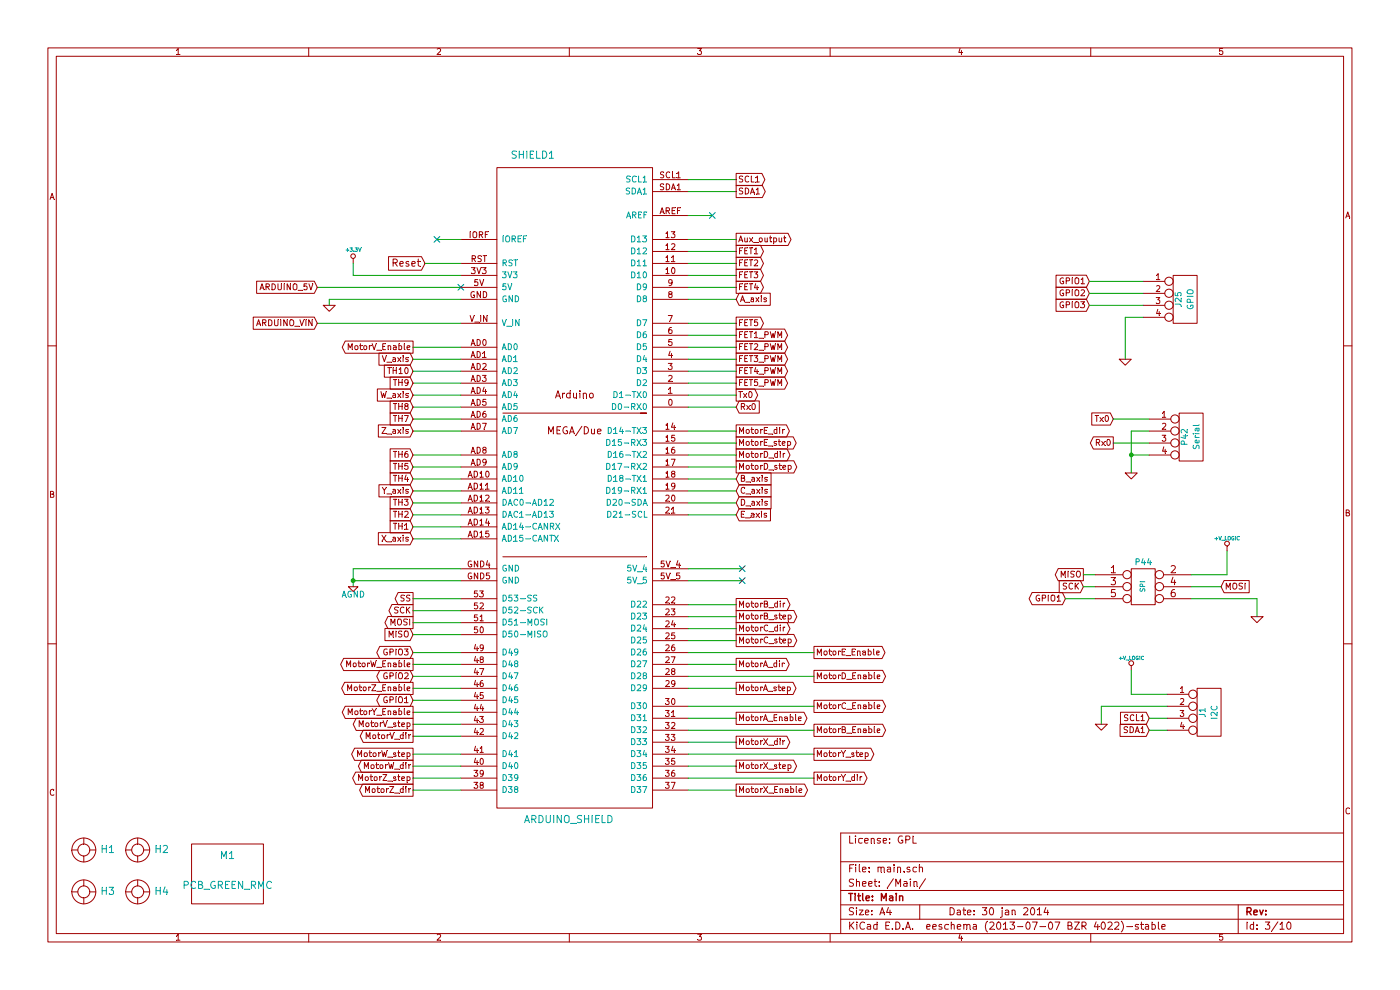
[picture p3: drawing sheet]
EESchema Schematic File Version 2
LIBS:power
LIBS:device
LIBS:transistors
LIBS:conn
LIBS:linear
LIBS:regul
LIBS:74xx
LIBS:cmos4000
LIBS:adc-dac
LIBS:memory
LIBS:xilinx
LIBS:special
LIBS:microcontrollers
LIBS:dsp
LIBS:microchip
LIBS:analog_switches
LIBS:motorola
LIBS:texas
LIBS:intel
LIBS:audio
LIBS:interface
LIBS:digital-audio
LIBS:philips
LIBS:display
LIBS:cypress
LIBS:siliconi
LIBS:opto
LIBS:atmel
LIBS:contrib
LIBS:valves
LIBS:decapede-parts
LIBS:RMC
LIBS:Decapede-cache
EELAYER 27 0
EELAYER END
$Descr A4 11693 8268
encoding utf-8
Sheet 3 10
Title "Main"
Date "30 jan 2014"
Rev ""
Comp ""
Comment1 "License: GPL"
Comment2 ""
Comment3 ""
Comment4 ""
$EndDescr
$Comp
L ARDUINO_DUE_SHIELD SHIELD1
U 1 1
P 4850 4150
F 0 "SHIELD1" H 4450 7000 60  0000 C CNN
F 1 "ARDUINO_SHIELD" H 4750 1450 60  0000 C CNN
F 2 "~" H 4850 4150 60  0000 C CNN
F 3 "~" H 4850 4150 60  0000 C CNN
	1    4850 4150
	1    0    0    -1  
$EndComp
Text GLabel 3550 2200 0    60   Input ~ 0
Reset
Wire Wire Line
	3550 2200 3850 2200
$Comp
L +3.3V #PWR034
U 1 1
P 2950 2200
F 0 "#PWR034" H 2950 2160 30  0001 C CNN
F 1 "+3.3V" H 2950 2310 30  0000 C CNN
F 2 "" H 2950 2200 60  0000 C CNN
F 3 "" H 2950 2200 60  0000 C CNN
	1    2950 2200
	1    0    0    -1  
$EndComp
Wire Wire Line
	3850 2300 2950 2300
Wire Wire Line
	2950 2300 2950 2200
Wire Wire Line
	3850 2400 2650 2400
$Comp
L GND #PWR035
U 1 1
P 2750 2550
F 0 "#PWR035" H 2750 2550 30  0001 C CNN
F 1 "GND" H 2750 2480 30  0001 C CNN
F 2 "" H 2750 2550 60  0000 C CNN
F 3 "" H 2750 2550 60  0000 C CNN
	1    2750 2550
	1    0    0    -1  
$EndComp
Wire Wire Line
	3850 2500 2750 2500
Wire Wire Line
	2750 2500 2750 2550
Text GLabel 6800 5450 2    50   Output ~ 0
MotorE_Enable
Text GLabel 6150 3700 2    50   Output ~ 0
MotorE_step
Text GLabel 6150 3600 2    50   Output ~ 0
MotorE_dir
Text GLabel 3450 5550 0    50   Output ~ 0
MotorW_Enable
Text GLabel 3450 6300 0    50   Output ~ 0
MotorW_step
Text GLabel 3450 6400 0    50   Output ~ 0
MotorW_dir
Text GLabel 3450 5750 0    50   Output ~ 0
MotorZ_Enable
Text GLabel 3450 6500 0    50   Output ~ 0
MotorZ_step
Text GLabel 3450 6600 0    50   Output ~ 0
MotorZ_dir
Wire Wire Line
	5750 2100 6150 2100
Wire Wire Line
	6150 2200 5750 2200
Wire Wire Line
	5750 2300 6150 2300
Wire Wire Line
	3450 3200 3850 3200
Wire Wire Line
	3850 3300 3450 3300
Wire Wire Line
	3450 3400 3850 3400
Wire Wire Line
	3850 3500 3450 3500
Wire Wire Line
	3850 3600 3450 3600
Wire Wire Line
	3450 3800 3850 3800
Text GLabel 3450 3900 0    50   Input ~ 0
TH5
Wire Wire Line
	3850 3900 3450 3900
Text GLabel 3450 4000 0    50   Input ~ 0
TH4
Wire Wire Line
	3850 4000 3450 4000
Text GLabel 3450 4200 0    50   Input ~ 0
TH3
Wire Wire Line
	3850 4100 3450 4100
Text GLabel 3450 4300 0    50   Input ~ 0
TH2
Wire Wire Line
	3850 4200 3450 4200
Text GLabel 3450 4400 0    50   Input ~ 0
TH1
Wire Wire Line
	3850 4300 3450 4300
Text GLabel 6150 3100 2    50   Output ~ 0
FET4_PWM
Wire Wire Line
	3850 4400 3450 4400
Text GLabel 6150 3000 2    50   Output ~ 0
FET3_PWM
Wire Wire Line
	3850 4500 3450 4500
Wire Wire Line
	3850 4850 2950 4850
Wire Wire Line
	2950 4750 2950 4900
Wire Wire Line
	2950 4750 3850 4750
Connection ~ 2950 4850
Text GLabel 6150 2000 2    50   Output ~ 0
Aux_output
Wire Wire Line
	6150 2000 5750 2000
Text GLabel 6800 5650 2    50   Output ~ 0
MotorD_Enable
Text GLabel 6150 3900 2    50   Output ~ 0
MotorD_step
Text GLabel 6150 3800 2    50   Output ~ 0
MotorD_dir
Wire Wire Line
	5750 2400 6150 2400
Wire Wire Line
	6150 2500 5750 2500
Wire Wire Line
	5750 2700 6150 2700
Text GLabel 6800 5900 2    50   Output ~ 0
MotorC_Enable
Text GLabel 6150 5350 2    50   Output ~ 0
MotorC_step
Text GLabel 6150 5250 2    50   Output ~ 0
MotorC_dir
Wire Wire Line
	5750 2900 6150 2900
Wire Wire Line
	6150 3100 5750 3100
Wire Wire Line
	5750 3200 6150 3200
Text GLabel 3450 3800 0    50   Input ~ 0
TH6
Wire Wire Line
	6150 2800 5750 2800
Text GLabel 3450 3500 0    50   Input ~ 0
TH7
Wire Wire Line
	6150 3000 5750 3000
Text GLabel 6150 3400 2    50   Input ~ 0
Rx0
Text GLabel 6150 3300 2    50   Output ~ 0
Tx0
Wire Wire Line
	6150 3300 5750 3300
Wire Wire Line
	5750 3400 6150 3400
Text GLabel 6150 2500 2    50   Input ~ 0
A_axis
Text GLabel 6150 4000 2    50   Input ~ 0
B_axis
Text GLabel 6150 4100 2    50   Input ~ 0
C_axis
Text GLabel 6150 4200 2    50   Input ~ 0
D_axis
Text GLabel 6150 4300 2    50   Input ~ 0
E_axis
Text GLabel 3450 4500 0    50   Input ~ 0
X_axis
Text GLabel 3450 4100 0    50   Input ~ 0
Y_axis
Text GLabel 3450 3600 0    50   Input ~ 0
Z_axis
Wire Wire Line
	5750 3600 6150 3600
Wire Wire Line
	5750 3800 6150 3800
Wire Wire Line
	6150 4000 5750 4000
Wire Wire Line
	5750 4100 6150 4100
Wire Wire Line
	6150 3700 5750 3700
Wire Wire Line
	6150 3900 5750 3900
Wire Wire Line
	6150 4200 5750 4200
Wire Wire Line
	5750 4300 6150 4300
Wire Wire Line
	5750 4750 6200 4750
Wire Wire Line
	6200 4850 5750 4850
Text GLabel 6150 2100 2    50   Output ~ 0
FET1
Wire Wire Line
	6150 6200 5750 6200
Text GLabel 6150 3200 2    50   Output ~ 0
FET5_PWM
Text GLabel 6150 6000 2    50   Output ~ 0
MotorA_Enable
Text GLabel 6150 5750 2    50   Output ~ 0
MotorA_step
Text GLabel 6150 5550 2    50   Output ~ 0
MotorA_dir
Wire Wire Line
	5750 5250 6150 5250
Wire Wire Line
	6150 5350 5750 5350
Wire Wire Line
	5750 5450 6800 5450
Text GLabel 6800 6100 2    50   Output ~ 0
MotorB_Enable
Text GLabel 6150 5150 2    50   Output ~ 0
MotorB_step
Text GLabel 6150 5050 2    50   Output ~ 0
MotorB_dir
Wire Wire Line
	5750 5900 6800 5900
Wire Wire Line
	6150 6000 5750 6000
Wire Wire Line
	5750 6100 6800 6100
Wire Wire Line
	6150 5150 5750 5150
Text GLabel 3450 3400 0    50   Input ~ 0
TH8
Wire Wire Line
	6150 5550 5750 5550
Text GLabel 3450 3200 0    50   Input ~ 0
TH9
Wire Wire Line
	6150 5750 5750 5750
Text GLabel 3450 3100 0    50   Input ~ 0
TH10
Wire Wire Line
	5750 5650 6800 5650
Text GLabel 6150 2700 2    50   Output ~ 0
FET5
Wire Wire Line
	6150 5050 5750 5050
Text GLabel 3450 3000 0    50   Input ~ 0
V_axis
Text GLabel 3450 3300 0    50   Input ~ 0
W_axis
Wire Wire Line
	5750 6300 6800 6300
Wire Wire Line
	5750 6400 6150 6400
Text GLabel 6150 2200 2    50   Output ~ 0
FET2
Wire Wire Line
	5750 6500 6800 6500
Text GLabel 3450 5850 0    50   BiDi ~ 0
GPIO1
Wire Wire Line
	6150 6600 5750 6600
Text GLabel 6150 2300 2    50   Output ~ 0
FET3
Wire Wire Line
	3850 6600 3450 6600
Text GLabel 3450 5650 0    50   BiDi ~ 0
GPIO2
Wire Wire Line
	3850 6500 3450 6500
Text GLabel 6150 2400 2    50   Output ~ 0
FET4
Wire Wire Line
	3850 6400 3450 6400
Text GLabel 3450 5450 0    50   BiDi ~ 0
GPIO3
Wire Wire Line
	3850 6300 3450 6300
Text GLabel 3450 5100 0    50   Output ~ 0
SCK
Wire Wire Line
	3850 5100 3450 5100
Text GLabel 3450 5000 0    50   Output ~ 0
SS
Wire Wire Line
	3850 5000 3450 5000
Text GLabel 6150 2800 2    50   Output ~ 0
FET1_PWM
Wire Wire Line
	3850 5850 3450 5850
Text GLabel 6150 2900 2    50   Output ~ 0
FET2_PWM
Wire Wire Line
	3850 5750 3450 5750
Text GLabel 6150 6600 2    50   Output ~ 0
MotorX_Enable
Text GLabel 6150 6400 2    50   Output ~ 0
MotorX_step
Text GLabel 6150 6200 2    50   Output ~ 0
MotorX_dir
Wire Wire Line
	3850 6150 3450 6150
Wire Wire Line
	3450 6050 3850 6050
Wire Wire Line
	3850 5950 3450 5950
Text GLabel 3450 5950 0    50   Output ~ 0
MotorY_Enable
Text GLabel 6800 6300 2    50   Output ~ 0
MotorY_step
Text GLabel 6800 6500 2    50   Output ~ 0
MotorY_dir
Wire Wire Line
	3850 5650 3450 5650
Wire Wire Line
	3450 5550 3850 5550
Wire Wire Line
	3850 5450 3450 5450
Text GLabel 3450 5300 0    50   Input ~ 0
MISO
Wire Wire Line
	3850 5300 3450 5300
Text GLabel 3450 5200 0    50   Output ~ 0
MOSI
Wire Wire Line
	3850 5200 3450 5200
Text GLabel 3450 2900 0    50   Output ~ 0
MotorV_Enable
Text GLabel 3450 6050 0    50   Output ~ 0
MotorV_step
Text GLabel 3450 6150 0    50   Output ~ 0
MotorV_dir
Wire Wire Line
	3450 2900 3850 2900
Wire Wire Line
	3850 3000 3450 3000
Wire Wire Line
	3450 3100 3850 3100
Wire Wire Line
	2650 2700 3850 2700
NoConn ~ 3650 2000
Wire Wire Line
	3650 2000 3850 2000
NoConn ~ 5950 1800
Wire Wire Line
	5750 1500 6150 1500
Wire Wire Line
	5750 1600 6150 1600
Wire Wire Line
	5950 1800 5750 1800
$Comp
L HOLE_RMC H1
U 1 1
P 700 7100
F 0 "H1" H 900 7100 60  0000 C CNN
F 1 "HOLE_RMC" H 700 7250 60  0001 C CNN
F 2 "~" H 700 7100 60  0000 C CNN
F 3 "~" H 700 7100 60  0000 C CNN
	1    700  7100
	1    0    0    -1  
$EndComp
$Comp
L HOLE_RMC H2
U 1 1
P 1150 7100
F 0 "H2" H 1350 7100 60  0000 C CNN
F 1 "HOLE_RMC" H 1150 7250 60  0001 C CNN
F 2 "~" H 1150 7100 60  0000 C CNN
F 3 "~" H 1150 7100 60  0000 C CNN
	1    1150 7100
	1    0    0    -1  
$EndComp
$Comp
L HOLE_RMC H4
U 1 1
P 1150 7450
F 0 "H4" H 1350 7450 60  0000 C CNN
F 1 "HOLE_RMC" H 1150 7600 60  0001 C CNN
F 2 "~" H 1150 7450 60  0000 C CNN
F 3 "~" H 1150 7450 60  0000 C CNN
	1    1150 7450
	1    0    0    -1  
$EndComp
$Comp
L HOLE_RMC H3
U 1 1
P 700 7450
F 0 "H3" H 900 7450 60  0000 C CNN
F 1 "HOLE_RMC" H 700 7600 60  0001 C CNN
F 2 "~" H 700 7450 60  0000 C CNN
F 3 "~" H 700 7450 60  0000 C CNN
	1    700  7450
	1    0    0    -1  
$EndComp
$Comp
L PCB_GREEN_RMC M1
U 1 1
P 1900 7300
F 0 "M1" H 1900 7450 60  0000 C CNN
F 1 "PCB_GREEN_RMC" H 1900 7200 60  0000 C CNN
F 2 "~" H 1900 7300 60  0000 C CNN
F 3 "~" H 1900 7300 60  0000 C CNN
	1    1900 7300
	1    0    0    -1  
$EndComp
Text GLabel 2650 2400 0    50   Input ~ 0
ARDUINO_5V
Text GLabel 2650 2700 0    50   Input ~ 0
ARDUINO_VIN
NoConn ~ 6200 4750
NoConn ~ 6200 4850
NoConn ~ 3850 2400
$Comp
L AGND #PWR036
U 1 1
P 2950 4900
F 0 "#PWR036" H 2950 4900 40  0001 C CNN
F 1 "AGND" H 2950 4830 50  0000 C CNN
F 2 "" H 2950 4900 60  0000 C CNN
F 3 "" H 2950 4900 60  0000 C CNN
	1    2950 4900
	1    0    0    -1  
$EndComp
$Comp
L CONN_4 J1
U 1 1
P 10100 5950
F 0 "J1" V 10050 5950 50  0000 C CNN
F 1 "I2C" V 10150 5950 50  0000 C CNN
F 2 "" H 10100 5950 60  0000 C CNN
F 3 "" H 10100 5950 60  0000 C CNN
	1    10100 5950
	1    0    0    -1  
$EndComp
Text GLabel 6150 1500 2    50   Output ~ 0
SCL1
Text GLabel 6150 1600 2    50   Output ~ 0
SDA1
Text GLabel 9600 6000 0    50   Input ~ 0
SCL1
Text GLabel 9600 6100 0    50   Input ~ 0
SDA1
Wire Wire Line
	9600 6100 9750 6100
Wire Wire Line
	9600 6000 9750 6000
$Comp
L GND #PWR037
U 1 1
P 10500 5150
F 0 "#PWR037" H 10500 5150 30  0001 C CNN
F 1 "GND" H 10500 5080 30  0001 C CNN
F 2 "" H 10500 5150 60  0000 C CNN
F 3 "" H 10500 5150 60  0000 C CNN
	1    10500 5150
	-1   0    0    -1  
$EndComp
$Comp
L +V_LOGIC #PWR038
U 1 1
P 9450 5600
F 0 "#PWR038" H 9450 5570 30  0001 C CNN
F 1 "+V_LOGIC" H 9450 5700 30  0000 C CNN
F 2 "~" H 9450 5600 60  0000 C CNN
F 3 "~" H 9450 5600 60  0000 C CNN
	1    9450 5600
	1    0    0    -1  
$EndComp
Wire Wire Line
	9750 5800 9450 5800
Wire Wire Line
	9450 5800 9450 5600
Wire Wire Line
	9950 5000 10500 5000
Wire Wire Line
	10500 5000 10500 5150
Text GLabel 9050 4800 0    50   Output ~ 0
MISO
Text GLabel 9050 4900 0    50   Input ~ 0
SCK
Text GLabel 10200 4900 2    50   Input ~ 0
MOSI
Text GLabel 8900 5000 0    50   BiDi ~ 0
GPIO1
$Comp
L +V_LOGIC #PWR039
U 1 1
P 10250 4600
F 0 "#PWR039" H 10250 4570 30  0001 C CNN
F 1 "+V_LOGIC" H 10250 4700 30  0000 C CNN
F 2 "~" H 10250 4600 60  0000 C CNN
F 3 "~" H 10250 4600 60  0000 C CNN
	1    10250 4600
	-1   0    0    -1  
$EndComp
Wire Wire Line
	9950 4800 10250 4800
Wire Wire Line
	10250 4800 10250 4600
Wire Wire Line
	9150 4800 9050 4800
Wire Wire Line
	9050 4900 9150 4900
Wire Wire Line
	10200 4900 9950 4900
Wire Wire Line
	9150 5000 8900 5000
$Comp
L CONN_4 J25
U 1 1
P 9900 2500
F 0 "J25" V 9850 2500 50  0000 C CNN
F 1 "GPIO" V 9950 2500 50  0000 C CNN
F 2 "" H 9900 2500 60  0000 C CNN
F 3 "" H 9900 2500 60  0000 C CNN
	1    9900 2500
	1    0    0    -1  
$EndComp
$Comp
L CONN_4 P42
U 1 1
P 9950 3650
F 0 "P42" V 9900 3650 50  0000 C CNN
F 1 "Serial" V 10000 3650 50  0000 C CNN
F 2 "" H 9950 3650 60  0000 C CNN
F 3 "" H 9950 3650 60  0000 C CNN
	1    9950 3650
	1    0    0    -1  
$EndComp
$Comp
L GND #PWR040
U 1 1
P 9400 3000
F 0 "#PWR040" H 9400 3000 30  0001 C CNN
F 1 "GND" H 9400 2930 30  0001 C CNN
F 2 "" H 9400 3000 60  0000 C CNN
F 3 "" H 9400 3000 60  0000 C CNN
	1    9400 3000
	1    0    0    -1  
$EndComp
Wire Wire Line
	9550 2650 9400 2650
Wire Wire Line
	9400 2650 9400 3000
Text GLabel 9100 2350 0    50   Input ~ 0
GPIO1
Wire Wire Line
	9550 2350 9100 2350
Text GLabel 9100 2450 0    50   Input ~ 0
GPIO2
Wire Wire Line
	9550 2450 9100 2450
Text GLabel 9100 2550 0    50   Input ~ 0
GPIO3
Wire Wire Line
	9550 2550 9100 2550
$Comp
L GND #PWR041
U 1 1
P 9450 3950
F 0 "#PWR041" H 9450 3950 30  0001 C CNN
F 1 "GND" H 9450 3880 30  0001 C CNN
F 2 "" H 9450 3950 60  0000 C CNN
F 3 "" H 9450 3950 60  0000 C CNN
	1    9450 3950
	1    0    0    -1  
$EndComp
Wire Wire Line
	9450 3600 9450 3950
Wire Wire Line
	9600 3600 9450 3600
Wire Wire Line
	9600 3800 9450 3800
Connection ~ 9450 3800
Text GLabel 9300 3500 0    50   Input ~ 0
Tx0
Wire Wire Line
	9300 3500 9600 3500
Text GLabel 9300 3700 0    50   Output ~ 0
Rx0
Wire Wire Line
	9300 3700 9600 3700
$Comp
L GND #PWR042
U 1 1
P 9200 6050
F 0 "#PWR042" H 9200 6050 30  0001 C CNN
F 1 "GND" H 9200 5980 30  0001 C CNN
F 2 "" H 9200 6050 60  0000 C CNN
F 3 "" H 9200 6050 60  0000 C CNN
	1    9200 6050
	1    0    0    -1  
$EndComp
Wire Wire Line
	9750 5900 9200 5900
Wire Wire Line
	9200 5900 9200 6050
$Comp
L CONN_3X2 P44
U 1 1
P 9550 4950
F 0 "P44" H 9550 5200 50  0000 C CNN
F 1 "SPI" V 9550 5000 40  0000 C CNN
F 2 "" H 9550 4950 60  0000 C CNN
F 3 "" H 9550 4950 60  0000 C CNN
	1    9550 4950
	1    0    0    -1  
$EndComp
$EndSCHEMATC
